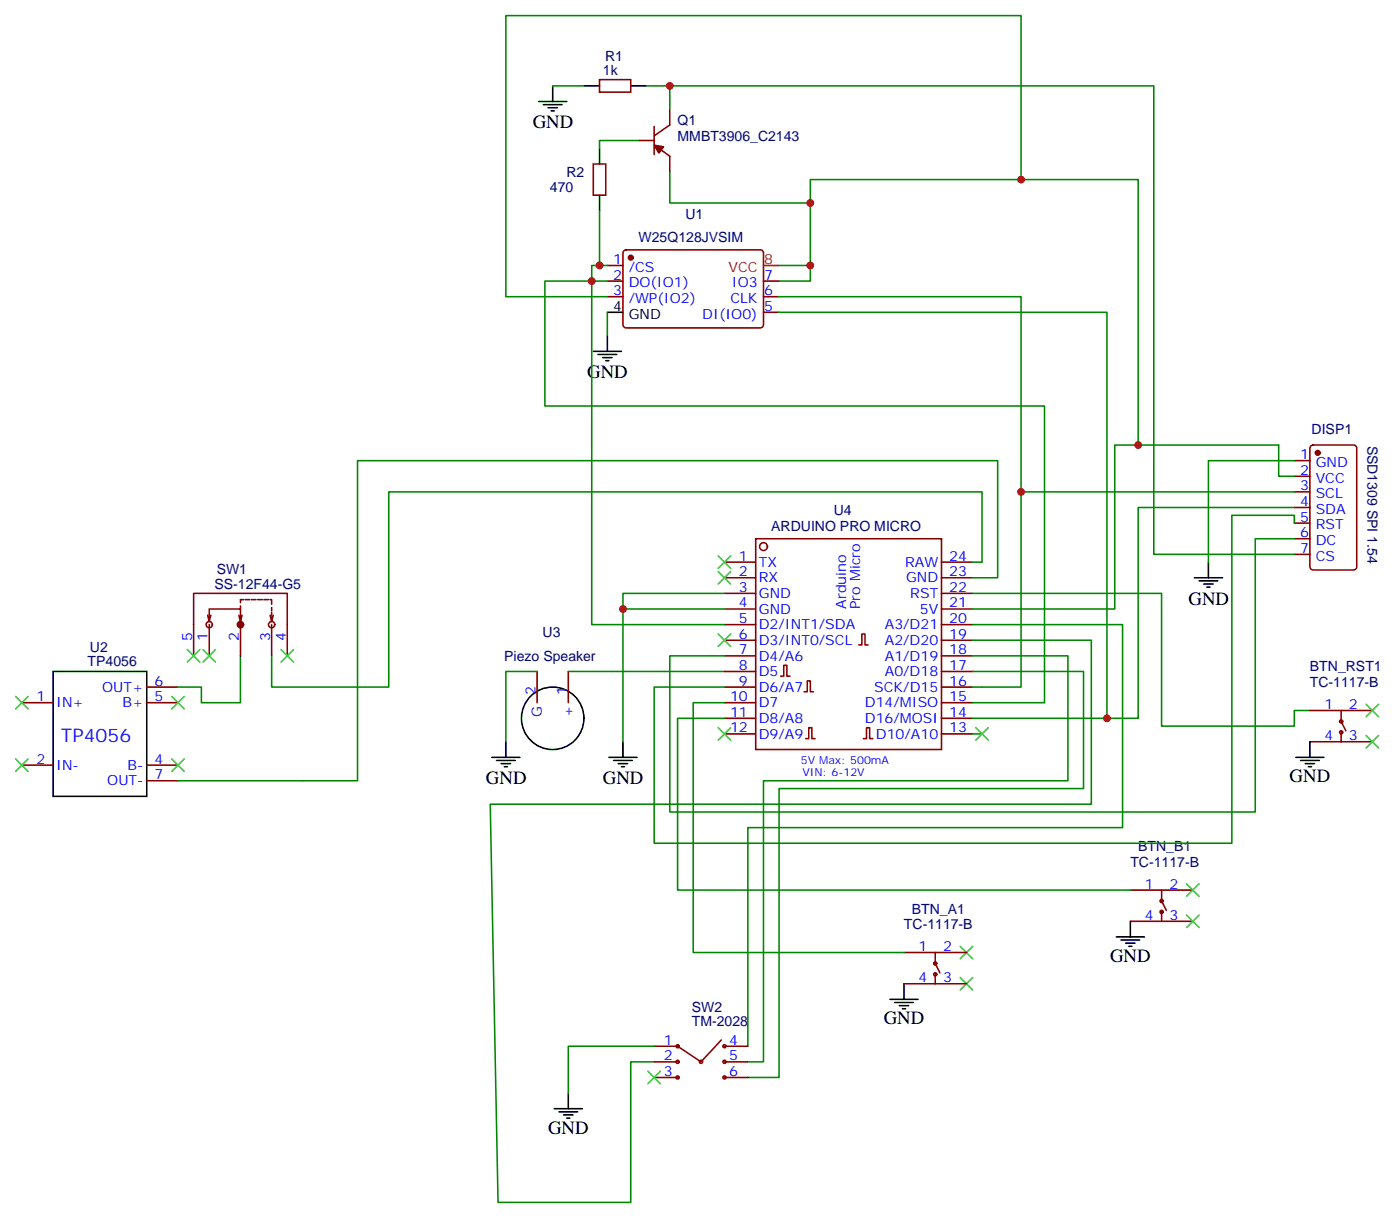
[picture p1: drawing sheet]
<svg xmlns="http://www.w3.org/2000/svg" width="316mm" height="275mm" viewBox="0 0 316 275" stroke-linecap="round" stroke-linejoin="round" font-family="sans-serif">
<g fill="none" stroke="#870000" stroke-width=".35">
<path d="M135.5 18h7v2.8h-7zM134.1 37h2.8v7.1h-2.8zM144.3 31.7h3.5M147.8 28.6v6.3M148.9 33.5l2.4 1.8v3.5M151.3 24.7v3.5l-3.5 2.5M137.2 60h3.6M141 56.7l.5-.3h30.3a.71 .71 0 0 1 .7 .7v16.3a.76 .76 0 0 1-.7 .7h-30.3a.76 .76 0 0 1-.7-.7v-16.3zM137.2 63.5h3.6M137.2 67h3.6M172.5 63.5h3.5M172.5 67h3.5"/>
<path d="M172.5 70.6h3.5M292.5 118.2h3.5M292.5 114.7h3.5M292.5 111.1h3.5M292.5 107.6h3.5M292.5 104.1h3.5M296.2 100.7l.5-.2h9.2a.71 .71 0 0 1 .7 .7v26.9a.76 .76 0 0 1-.7 .7h-9.2a.76 .76 0 0 1-.7-.7v-26.9zM46.9 139l.4 1.4M47.6 139l-.3 1.4M54 139l.3 1.4M54.3 136.9v.7M54.7 139l-.4 1.4v-2.8h-7v2.8"/>
<path d="M55 135.5h-.7v.7M55.4 135.5h1M56.8 135.5h1.1M58.2 135.5h1.1M59.6 135.5h1.1M61 135.5h.4v1M61 139l.4 1.4M61.4 137.2v.7M61.4 138.3v.7M61.7 139l-.3 1.4v-1.1M163.7 127h7M163.7 130.5h7"/>
<path d="M163.7 134.1h7M163.7 137.6h7M170.8 121.7h41.9v47.6h-41.9zM212.7 127h7.1M212.7 130.5h7.1M212.7 134.1h7.1M212.7 137.6h7.1M292.5 125.2h3.5M292.5 121.7h3.5M4.9 158.7h7.1M33.2 158.7h7M33.2 155.2h7"/>
<path d="M43.7 148.2v-14.1h21.2v14.1M47.3 141.1v7.1M54.3 141.1v7.1M61.4 141.1v7.1M121.4 151.7v7M128.4 151.7v7M163.7 158.7h7M163.7 155.2h7M163.7 141.1h7M163.7 144.6h7M163.7 148.2h7M163.7 151.7h7"/>
<path d="M176.4 152.8h.7v-2.5h.7v2.5h.7M181.7 156.3h.7v-2.5h.7v2.5h.7M194 145.7h.7v-2.5h.7v2.5h.8M212.7 158.7h7.1M212.7 155.2h7.1M212.7 141.1h7.1M212.7 144.6h7.1M212.7 148.2h7.1M212.7 151.7h7.1M4.9 172.9h7.1M33.2 172.9h7M33.2 176.4h7"/>
<path d="M163.7 162.3h7M163.7 165.8h7M182 166.9h.7v-2.5h.8v2.5h.7M195.1 166.9h.7v-2.5h.7v2.5h.7M212.7 162.3h7.1M212.7 165.8h7.1M296 160.5h14.1M296 167.6h14.1M303 160.5v2.5l1.1 2.1M303 165.1v2.5M204.3 215.2h14.1M211.3 215.2v2.5l1.1 2.1"/>
<path d="M211.3 219.8v2.4M255.4 201.1h14.1M255.4 208.1h14.1M262.5 201.1v2.5l1 2.1M262.5 205.7v2.4M147.8 239.9h5.3M163 234.9l-4.6 5-5.3-3.5h-5.3M163.7 236.4h5.3M163.7 239.9h5.3M204.3 222.2h14.1M147.8 243.4h5.3M163.7 243.4h5.3"/>
<circle cx="172.5" cy="123.5" r=".88"/>
<circle cx="47.3" cy="141.1" r=".71"/>
<circle cx="61.4" cy="141.1" r=".71"/>
<circle cx="303" cy="163" r=".35"/>
<circle cx="303" cy="165.5" r=".35"/>
<circle cx="211.3" cy="217.7" r=".35"/>
<circle cx="262.5" cy="206" r=".35"/>
<circle cx="262.5" cy="203.6" r=".35"/>
<circle cx="153.1" cy="236.4" r=".35"/>
<circle cx="153.1" cy="239.9" r=".35"/>
<circle cx="158.4" cy="239.9" r=".35"/>
<circle cx="163.7" cy="236.4" r=".35"/>
<circle cx="163.7" cy="239.9" r=".35"/>
<circle cx="211.3" cy="220.1" r=".35"/>
<circle cx="153.1" cy="243.4" r=".35"/>
<circle cx="163.7" cy="243.4" r=".35"/>
</g>
<g fill="#870000" stroke="#870000" stroke-width=".35">
<path d="M147.8 32.8l2.1 .4-1 1.4z"/>
<circle cx="297.7" cy="102.3" r=".53"/>
<circle cx="142.5" cy="58.2" r=".53"/>
<circle cx="54.3" cy="141.1" r=".71"/>
</g>
<g fill="none" stroke="#000" stroke-width=".35">
<path d="M124.9 19.4v3.5M131.9 19.4h3.6M142.5 19.4h3.5M121.7 22.9h6.4M122.8 23.6h4.2M123.8 24.3h2.1M124.5 25h.7M135.5 33.5v3.5M135.5 44.1v3.5M134.1 79.4h6.3M137.2 70.6h3.6M137.2 75.8v3.6"/>
<path d="M135.1 80.1h4.2M136.2 80.8h2.1M136.9 81.5h.7M269.9 130.5h6.3M270.9 131.2h4.3M272 131.9h2.1M272.7 132.6h.7M273 127v3.5M12 151.7h21.2v28.2h-21.2zM111.1 171.1h6.4M112.2 171.8h4.2M113.2 172.5h2.2"/>
<path d="M113.9 173.2h.8M114.3 167.6v3.5M137.6 171.1h6.3M138.6 171.8h4.3M139.7 172.5h2.1M140.4 173.2h.7M140.8 167.6v3.5M292.8 171.1h6.4M293.9 171.8h4.2M294.9 172.5h2.1M295.6 173.2h.7M296 167.6v3.5"/>
<path d="M252.2 211.7h6.4M253.3 212.4h4.2M254.4 213.1h2.1M255.1 213.8h.7M255.4 208.1v3.6M201.1 225.8h6.3M202.1 226.5h4.3M203.2 227.2h2.1M203.9 227.9h.7M204.3 222.2v3.6M125.2 250.5h6.4M126.3 251.2h4.2"/>
<path d="M127.4 251.9h2.1M128.1 252.6h.7M128.4 246.9v3.6"/>
<circle cx="124.9" cy="162.3" r="7.1"/>
</g>
<g fill="none" stroke="#008700" stroke-width=".35">
<path d="M124.9 19.4h7M146 19.4h5.3M144.3 31.7h-8.8v1.8M151.3 38.8v7.1h31.8v14.1h-7.1M151.3 24.7v-5.3h109.4v105.8h31.8M135.5 47.6v12.4M137.2 60h-3.5v81.1h30M183.1 60v3.5h-7.1M183.1 45.9v-5.3h74.1v59.9M230.7 40.6v-37.1h-116.4v63.5h22.9M137.2 63.5h-14.1v28.2h112.9v67h-16.2M137.2 70.6v5.2"/>
<path d="M176 67h54.7v88.2h-10.9M176 70.6h74.1v91.7M230.7 111.1h61.8M292.5 104.1h-19.5v22.9M292.5 114.7h-35.3v47.6h-37.4M292.5 107.6h-3.6v-7.1h-37v37.1h-32.1M292.5 118.2v-1.8h-14.2v74.1h-130.5v-35.3h15.9M163.7 137.6h-22.9v30M163.7 134.1h-22.9v3.5M219.8 127h2.1v-15.9h-134.1v44.1h-26.4v-7M219.8 134.1h42.7v29.9h30v-3.5h3.5M219.8 130.5h5.6v-26.4h-144.6v72.3h-40.6"/>
<path d="M292.5 121.7h-8.9v61.7h-132.3v-35.2h12.4M54.3 148.2v10.5h-8.8v-3.5h-5.3M121.4 151.7h-7.1v15.9M128.4 151.7h35.3M163.7 158.7h-7.1v56.5h47.7M219.8 151.7h25v26.5h-68.8v65.2h-7M219.8 148.2h21.5v28.2h-68.8v63.5h-3.5M219.8 144.6h26.8v37.1h-135.8l1.7 89.9h30v-31.7h5.3M219.8 141.1h33.8v45.9h-84.6v49.4M163.7 162.3h-10.6v38.8h102.3M219.8 165.8h2.1M147.8 236.4h-19.4v10.5"/>
</g>
<path d="M172.5 60h3.5" fill="none" stroke="#f00" stroke-width=".35"/>
<g fill="none" stroke="#3c3" stroke-width=".35">
<path d="M162.3 125.6l2.8 2.8M162.3 129.1l2.8 2.8M165.1 125.6l-2.8 2.8M165.1 129.1l-2.8 2.8M3.5 157.3l2.8 2.9M6.3 157.3l-2.8 2.9M38.8 157.3l2.8 2.9M41.6 157.3l-2.8 2.9M42.3 146.8l2.9 2.8M45.2 146.8l-2.9 2.8M45.9 146.8l2.8 2.8M48.7 146.8l-2.8 2.8"/>
<path d="M63.5 146.8l2.8 2.8M66.3 146.8l-2.8 2.8M162.3 143.2l2.8 2.8M165.1 143.2l-2.8 2.8M308.7 159.1l2.8 2.8M311.5 159.1l-2.8 2.8M3.5 171.4l2.8 2.9M6.3 171.4l-2.8 2.9M38.8 171.4l2.8 2.9M41.6 171.4l-2.8 2.9M162.3 164.4l2.8 2.8M165.1 164.4l-2.8 2.8"/>
<path d="M220.5 164.4l2.8 2.8M223.3 164.4l-2.8 2.8M308.7 166.2l2.8 2.8M311.5 166.2l-2.8 2.8M268.1 199.7l2.8 2.8M270.9 199.7l-2.8 2.8M217 213.8l2.8 2.8M219.8 213.8l-2.8 2.8M268.1 206.7l2.8 2.8M270.9 206.7l-2.8 2.8M217 220.8l2.8 2.9M219.8 220.8l-2.8 2.9"/>
<path d="M146.4 242l2.8 2.8M149.2 242l-2.8 2.8"/>
</g>
<g fill="#c00">
<circle cx="140.8" cy="137.6" r=".88"/>
<circle cx="183.1" cy="60" r=".88"/>
<circle cx="135.5" cy="60" r=".88"/>
<circle cx="151.3" cy="19.4" r=".88"/>
<circle cx="230.7" cy="111.1" r=".88"/>
<circle cx="250.1" cy="162.3" r=".88"/>
<circle cx="133.7" cy="63.5" r=".88"/>
<circle cx="257.2" cy="100.5" r=".88"/>
<circle cx="183.1" cy="45.9" r=".88"/>
<circle cx="230.7" cy="40.6" r=".88"/>
</g>
<g font-size="4.2">
<text x="120.4" y="28.9">GND</text>
<text x="132.7" y="85.4">GND</text>
<text x="268.5" y="136.6">GND</text>
<text x="109.8" y="177.1">GND</text>
<text x="136.2" y="177.2">GND</text>
<text x="291.4" y="176.7">GND</text>
<text x="250.8" y="217.3">GND</text>
<text x="199.7" y="231.4">GND</text>
<text x="123.8" y="256.1">GND</text>
</g>
<text font-size="4.2" fill="#00f" x="13.8" y="167.6">TP4056</text>
<g font-size="3.2" fill="#000080">
<text x="136.2" y="16.9">1k</text>
<text x="136.7" y="13.7">R1</text>
<text x="153.1" y="28.2">Q1</text>
<text x="153.1" y="31.7">MMBT3906_C2143</text>
<text x="128" y="40">R2</text>
<text x="124.3" y="43.5">470</text>
<text x="154.9" y="49.4">U1</text>
<text x="144.3" y="54.7">W25Q128JVSIM</text>
<text x="296.4" y="98.1">DISP1</text>
<text x="309" y="100.7" transform="rotate(90 309 100.7)">SSD1309 SPI 1.54</text>
<text x="174.3" y="119.9">ARDUINO PRO MICRO</text>
<text x="188.4" y="116.4">U4</text>
<text x="49" y="129.8">SW1</text>
<text x="48.5" y="133">SS-12F44-G5</text>
<text x="20.3" y="147.3">U2</text>
<text x="113.9" y="149.3">Piezo Speaker</text>
<text x="122.6" y="144">U3</text>
<text x="19.8" y="150.5">TP4056</text>
<text x="296" y="155.2">TC-1117-B</text>
<text x="296" y="151.7">BTN_RST1</text>
<text x="255.4" y="195.8">TC-1117-B</text>
<text x="257.2" y="192.3">BTN_B1</text>
<text x="204.3" y="209.9">TC-1117-B</text>
<text x="206" y="206.4">BTN_A1</text>
<text x="156.3" y="231.7">TM-2028</text>
<text x="156.3" y="228.6">SW2</text>
</g>
<g font-size="3.2" fill="#00f">
<text x="138.6" y="59.6">1</text>
<text x="138.6" y="63.1">2</text>
<text x="142.1" y="61.4">/CS</text>
<text x="142.1" y="64.9">DO(IO1)</text>
<text x="165.4" y="64.9">IO3</text>
<text x="172.7" y="63.1">7</text>
<text x="138.6" y="66.7">3</text>
<text x="142.1" y="68.4">/WP(IO2)</text>
<text x="158.7" y="72">DI(IO0)</text>
<text x="165" y="68.4">CLK</text>
<text x="172.7" y="70.2">5</text>
<text x="172.7" y="66.7">6</text>
<text x="293.8" y="107.2">2</text>
<text x="293.8" y="103.7">1</text>
<text x="297.3" y="105.5">GND</text>
<text x="293.8" y="110.8">3</text>
<text x="297.3" y="112.5">SCL</text>
<text x="297.3" y="109">VCC</text>
<text x="293.8" y="117.8">5</text>
<text x="293.8" y="114.3">4</text>
<text x="297.3" y="119.6">RST</text>
<text x="297.3" y="116.1">SDA</text>
<text x="293.8" y="124.9">7</text>
<text x="293.8" y="121.4">6</text>
<text x="297.3" y="123.1">DC</text>
<text x="167" y="126.7">1</text>
<text x="167" y="130.2">2</text>
<text x="171.5" y="128.1">TX</text>
<text x="171.5" y="131.6">RX</text>
<text x="204.5" y="128.1">RAW</text>
<text x="204.7" y="131.6">GND</text>
<text x="214.5" y="130.2">23</text>
<text x="214.5" y="126.6">24</text>
<text x="297.3" y="126.6">CS</text>
<text x="167" y="133.7">3</text>
<text x="167" y="137.2">4</text>
<text x="171.5" y="135.1">GND</text>
<text x="191.2" y="137.6" transform="rotate(-90 191.2 137.6)">Arduino</text>
<text x="194.4" y="137.6" transform="rotate(-90 194.4 137.6)">Pro Micro</text>
<text x="205.7" y="135.1">RST</text>
<text x="214.5" y="137.2">21</text>
<text x="214.5" y="133.7">22</text>
<text x="167" y="140.8">5</text>
<text x="171.5" y="138.6">GND</text>
<text x="171.5" y="142.2">D2/INT1/SDA</text>
<text x="199.9" y="142.2">A3/D21</text>
<text x="207.8" y="138.6">5V</text>
<text x="214.5" y="140.8">20</text>
<text x="43.4" y="144.9" transform="rotate(-90 43.4 144.9)">5</text>
<text x="46.9" y="144.9" transform="rotate(-90 46.9 144.9)">1</text>
<text x="54" y="144.9" transform="rotate(-90 54 144.9)">2</text>
<text x="61" y="144.9" transform="rotate(-90 61 144.9)">3</text>
<text x="64.6" y="144.9" transform="rotate(-90 64.6 144.9)">4</text>
<text x="167" y="144.3">6</text>
<text x="167" y="147.8">7</text>
<text x="171.5" y="145.7">D3/INT0/SCL</text>
<text x="171.5" y="149.2">D4/A6</text>
<text x="199.9" y="149.2">A1/D19</text>
<text x="199.9" y="145.7">A2/D20</text>
<text x="214.5" y="147.8">18</text>
<text x="214.5" y="144.3">19</text>
<text x="34.9" y="154.9">6</text>
<text x="167" y="151.3">8</text>
<text x="167" y="154.9">9</text>
<text x="171.5" y="152.8">D5</text>
<text x="199.9" y="152.8">A0/D18</text>
<text x="214.5" y="154.9">16</text>
<text x="214.5" y="151.3">17</text>
<text x="8.2" y="158.4">1</text>
<text x="12.7" y="159.8">IN+</text>
<text x="23.1" y="156.3">OUT+</text>
<text x="27.7" y="159.8">B+</text>
<text x="34.9" y="158.4">5</text>
<text x="121" y="157" transform="rotate(-90 121 157)">2</text>
<text x="122.4" y="161.9" transform="rotate(-90 122.4 161.9)">G</text>
<text x="128.1" y="157" transform="rotate(-90 128.1 157)">1</text>
<text x="165" y="158.4">10</text>
<text x="165" y="161.9">11</text>
<text x="171.5" y="156.3">D6/A7</text>
<text x="171.5" y="159.8">D7</text>
<text x="195.4" y="159.8">D14/MISO</text>
<text x="197.5" y="156.3">SCK/D15</text>
<text x="214.5" y="161.9">14</text>
<text x="214.5" y="158.4">15</text>
<text x="299.3" y="160.2">1</text>
<text x="304.8" y="160.2">2</text>
<text x="129.5" y="162.1" transform="rotate(-90 129.5 162.1)">+</text>
<text x="165" y="165.5">12</text>
<text x="171.5" y="163.3">D8/A8</text>
<text x="171.5" y="166.9">D9/A9</text>
<text x="195.4" y="163.3">D16/MOSI</text>
<text x="197.9" y="166.9">D10/A10</text>
<text x="214.5" y="165.5">13</text>
<text x="299.3" y="167.2">4</text>
<text x="304.8" y="167.2">3</text>
<text x="8.2" y="172.5">2</text>
<text x="12.7" y="173.9">IN-</text>
<text x="28.8" y="173.9">B-</text>
<text x="34.9" y="172.5">4</text>
<text x="24.2" y="177.4">OUT-</text>
<text x="34.9" y="176">7</text>
<text x="258.7" y="200.7">1</text>
<text x="264.2" y="200.7">2</text>
<text x="258.7" y="207.8">4</text>
<text x="264.2" y="207.8">3</text>
<text x="207.5" y="214.8">1</text>
<text x="213.1" y="214.8">2</text>
<text x="207.5" y="221.9">4</text>
<text x="213.1" y="221.9">3</text>
<text x="150" y="236">1</text>
<text x="150" y="239.5">2</text>
<text x="164.7" y="236">4</text>
<text x="164.7" y="239.5">5</text>
<text x="150" y="243.1">3</text>
<text x="164.7" y="243.1">6</text>
</g>
<g font-size="3.2" fill="#f00">
<text x="172.7" y="59.6">8</text>
<text x="164.6" y="61.4">VCC</text>
</g>
<g font-size="3.2">
<text x="138.6" y="70.2">4</text>
<text x="142.1" y="72">GND</text>
</g>
<g font-size="2.5" fill="#00f">
<text x="181" y="172.5">5V Max: 500mA</text>
<text x="181.3" y="175.3">VIN: 6-12V</text>
</g>
</svg>
